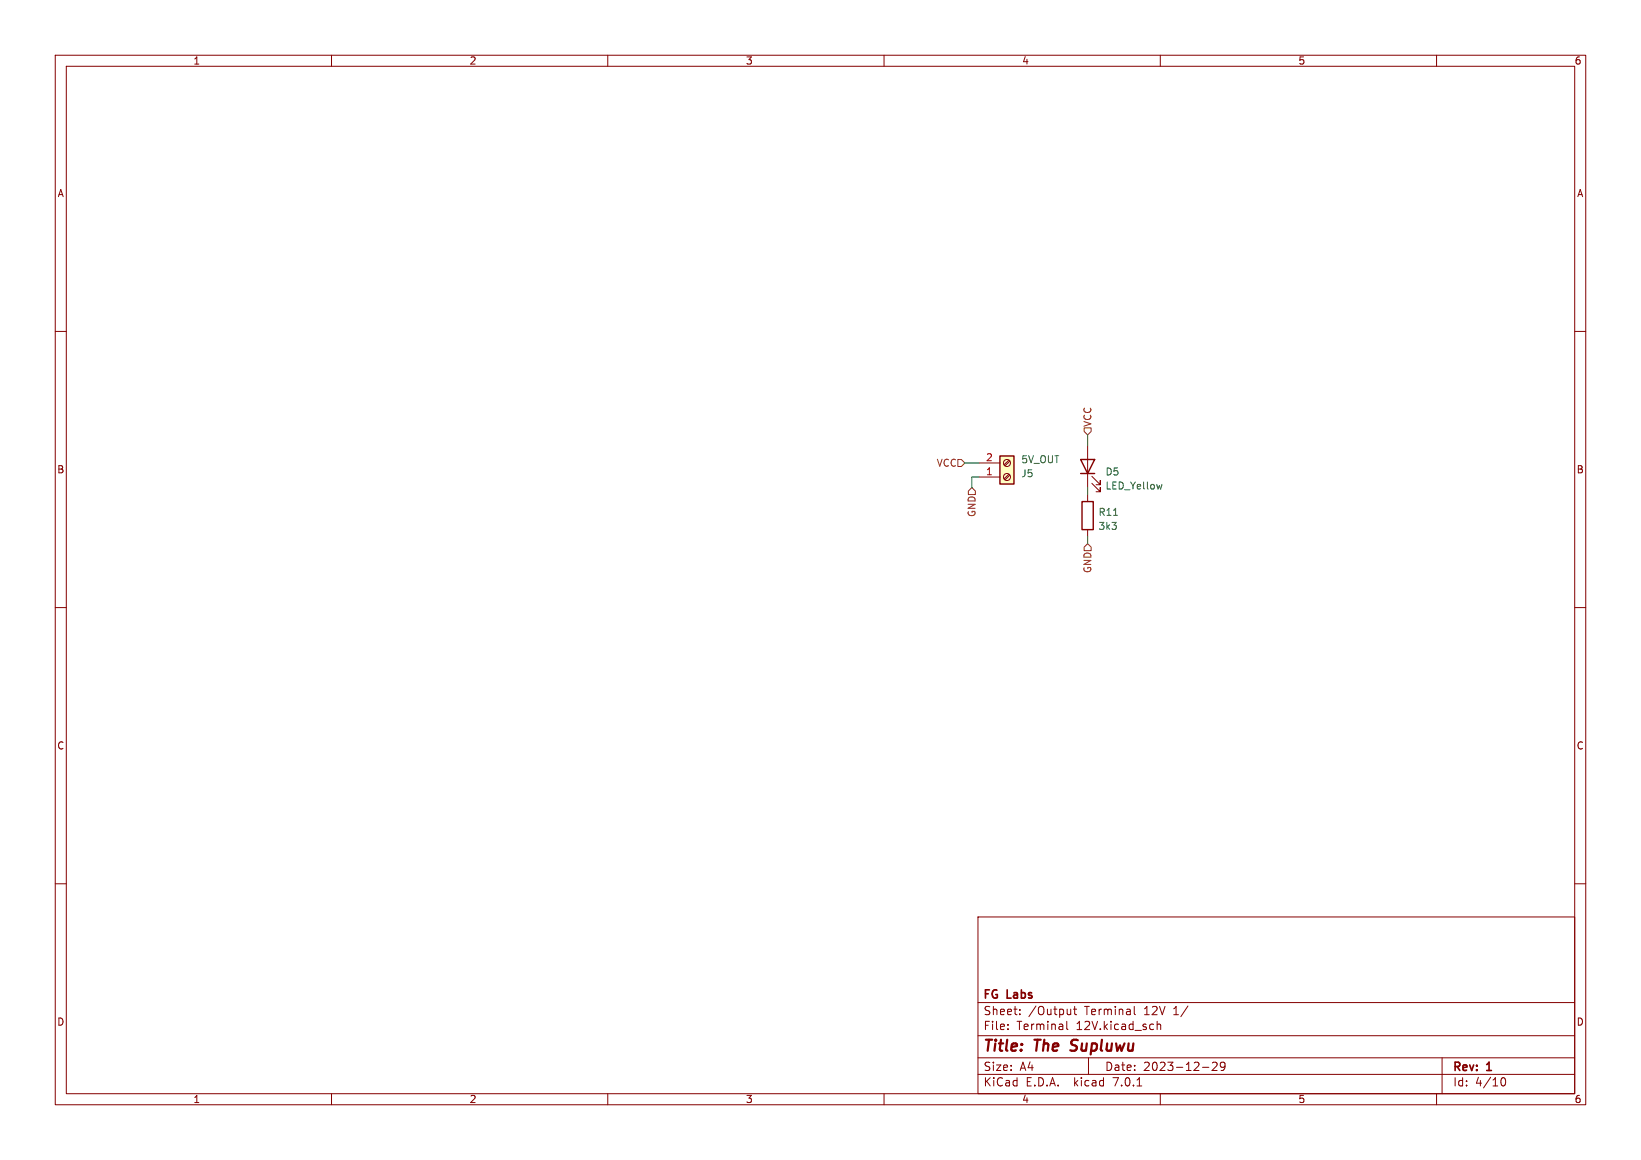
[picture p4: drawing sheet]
<svg xmlns="http://www.w3.org/2000/svg" width="297mm" height="210mm" viewBox="0 0 297 210" stroke-linecap="round" stroke-linejoin="round" font-family="sans-serif">
<g fill="none" stroke="#840000" stroke-width=".18">
<path d="M10 10h277v190h-277zM12 12h273v186h-273zM60 10v2M110 10v2M160 10v2M210 10v2M260 10v2M10 60h2M285 60h2M177.2 86.4h3.8M177.2 83.8h3.8M182.6 83.3l-.9 .9"/>
<path d="M182.6 85.9l-.9 .8M182.8 83.5l-.9 .8M182.8 86l-.9 .9M196.8 80.6v7.7M196.8 89.5v1.3M196.8 95.9v1.3M197.6 87.5l1.5 1.5v-.7v.7h-.7M197.6 86.2l1.5 1.6v-.8v.8h-.7M10 110h2M285 110h2M10 160h2M285 160h2"/>
<path d="M177 166h108v32h-108zM60 198v2M110 198v2M160 198v2M177 194.5h108M177 191.5h108M177 187.5h108M177 181.5h108M182.4 186.3v.1M182.4 185.5v.1M184.6 183.6v.1M184.6 182.8v.1"/>
<path d="M193.1 184.9v1.3l.2 .2M193.8 182.7v1M193.8 183.6l-.2 .1M194.3 182.7h.6M194.5 182.2v1.3l.4 .2M197 191.5v3M205.3 182.2v1.3l.2 .2M205.8 196.6h.8M209.4 184.9v1.5M209.4 185.5l.2-.1 .4 .1 .1 .9M210 198v2M215 182.1l-1.3 2"/>
<path d="M217.6 193.2h1.2M219.4 192.4l.6-.1 .2 .1 .1 .3-.9 1.1h.9M221.7 192.9l-.3 .3h-.4l-.1-.3 .1-.5 .4-.1 .2 .1a.99 .99 0 0 1-.3 1.4h-.3M260 198v2M261 191.5v6.5M271.7 195.4l.3-.3a.8 .8 0 0 1 .5 .8 .8 .8 0 0 1-.5 .7l-.3-.3"/>
<circle cx="182.2" cy="83.8" r=".63"/>
<circle cx="182.2" cy="86.4" r=".63"/>
</g>
<path d="M193.7 190.1l.3 .1" fill="none" stroke="#840000" stroke-width=".4"/>
<path d="M181 82.6h2.5v5h-2.5z" fill="#ffffc2" stroke="#ffffc2" stroke-width=".18"/>
<path d="M181 82.6h2.5v5h-2.5zM195.6 83.2h2.5l-1.3 2.5zM195.6 85.7h2.5M195.8 90.8h2.1v5.1h-2.1z" fill="none" stroke="#840000" stroke-width=".25"/>
<path d="M210.3 87.7l-.2 .8" fill="none" stroke="#006464" stroke-width=".18"/>
<path d="M196.2 77.5h1.3v.6l-.7 .6-.6-.6zM173.4 83.2h.6l.6 .6-.6 .7h-.6zM175.9 88.3l.6 .6v.6h-1.2v-.6zM196.8 98.4l.7 .7v.6h-1.3v-.6z" fill="none" stroke="#725600" stroke-width=".18"/>
<path d="M196.8 78.7v1.9M174.6 83.8h2.6M177.2 86.4h-1.3v1.9M196.8 88.3v1.2M196.8 97.2v1.2" fill="none" stroke="#009600" stroke-width=".18"/>
<g font-size="2.8" fill="#840000">
<text x="178" y="190.8">Title:</text>
<text x="187.4" y="190.8">The</text>
<text x="194.5" y="190.8">Supluwu</text>
</g>
<g font-size="2.1" fill="#840000">
<text x="178" y="183.9">Sheet:</text>
<text x="178" y="181.1">FG</text>
<text x="182.4" y="181.1">Labs</text>
<text x="186.2" y="183.9">/Output</text>
<text x="196.3" y="183.9">Terminal</text>
<text x="207.1" y="183.9">12V</text>
<text x="212.5" y="183.9">1/</text>
<text x="178" y="186.6">File:</text>
<text x="184" y="186.6">Terminal</text>
<text x="194.8" y="186.6">12V.kicad_sch</text>
<text x="178" y="196.8">KiCad</text>
<text x="178" y="194">Size:</text>
<text x="184.6" y="194">A4</text>
<text x="185.7" y="196.8">E.D.A.</text>
<text x="194.4" y="196.8">kicad</text>
<text x="200" y="194">Date:</text>
<text x="201.5" y="196.8">7.0.1</text>
<text x="206.9" y="194">2023-12-29</text>
<text x="263" y="194.2">Rev:</text>
<text x="263" y="196.8">Id:</text>
<text x="267" y="196.8">4/10</text>
<text x="269.2" y="194.2">1</text>
</g>
<g font-size="1.8" fill="#840000">
<text x="35" y="11.8">1</text>
<text x="85" y="11.8">2</text>
<text x="135" y="11.8">3</text>
<text x="185" y="11.8">4</text>
<text x="235" y="11.8">5</text>
<text x="285" y="11.8">6</text>
<text x="10.4" y="35.8">A</text>
<text x="285.4" y="35.8">A</text>
<text x="10.3" y="85.8">B</text>
<text x="285.3" y="85.8">B</text>
<text x="10.3" y="135.8">C</text>
<text x="285.3" y="135.8">C</text>
<text x="10.3" y="185.8">D</text>
<text x="285.3" y="185.8">D</text>
<text x="35" y="199.8">1</text>
<text x="85" y="199.8">2</text>
<text x="135" y="199.8">3</text>
<text x="185" y="199.8">4</text>
<text x="235" y="199.8">5</text>
<text x="285" y="199.8">6</text>
</g>
<g font-size="1.8" fill="#725600">
<text x="197.7" y="77.3" transform="rotate(-90 197.7 77.3)">VCC</text>
<text x="169.4" y="84.6">VCC</text>
<text x="176.7" y="93.7" transform="rotate(-90 176.7 93.7)">GND</text>
<text x="197.7" y="103.9" transform="rotate(-90 197.7 103.9)">GND</text>
</g>
<g font-size="1.8" fill="#a90000">
<text x="178.4" y="83.6">2</text>
<text x="178.4" y="86.1">1</text>
</g>
<g font-size="1.8" fill="#006464">
<text x="184.8" y="86.6">J5</text>
<text x="184.8" y="84">5V_OUT</text>
<text x="200" y="86.2">D5</text>
<text x="200" y="88.8">LED_Yellow</text>
<text x="198.8" y="93.5">R11</text>
<text x="198.8" y="96.1">3k3</text>
</g>
</svg>
